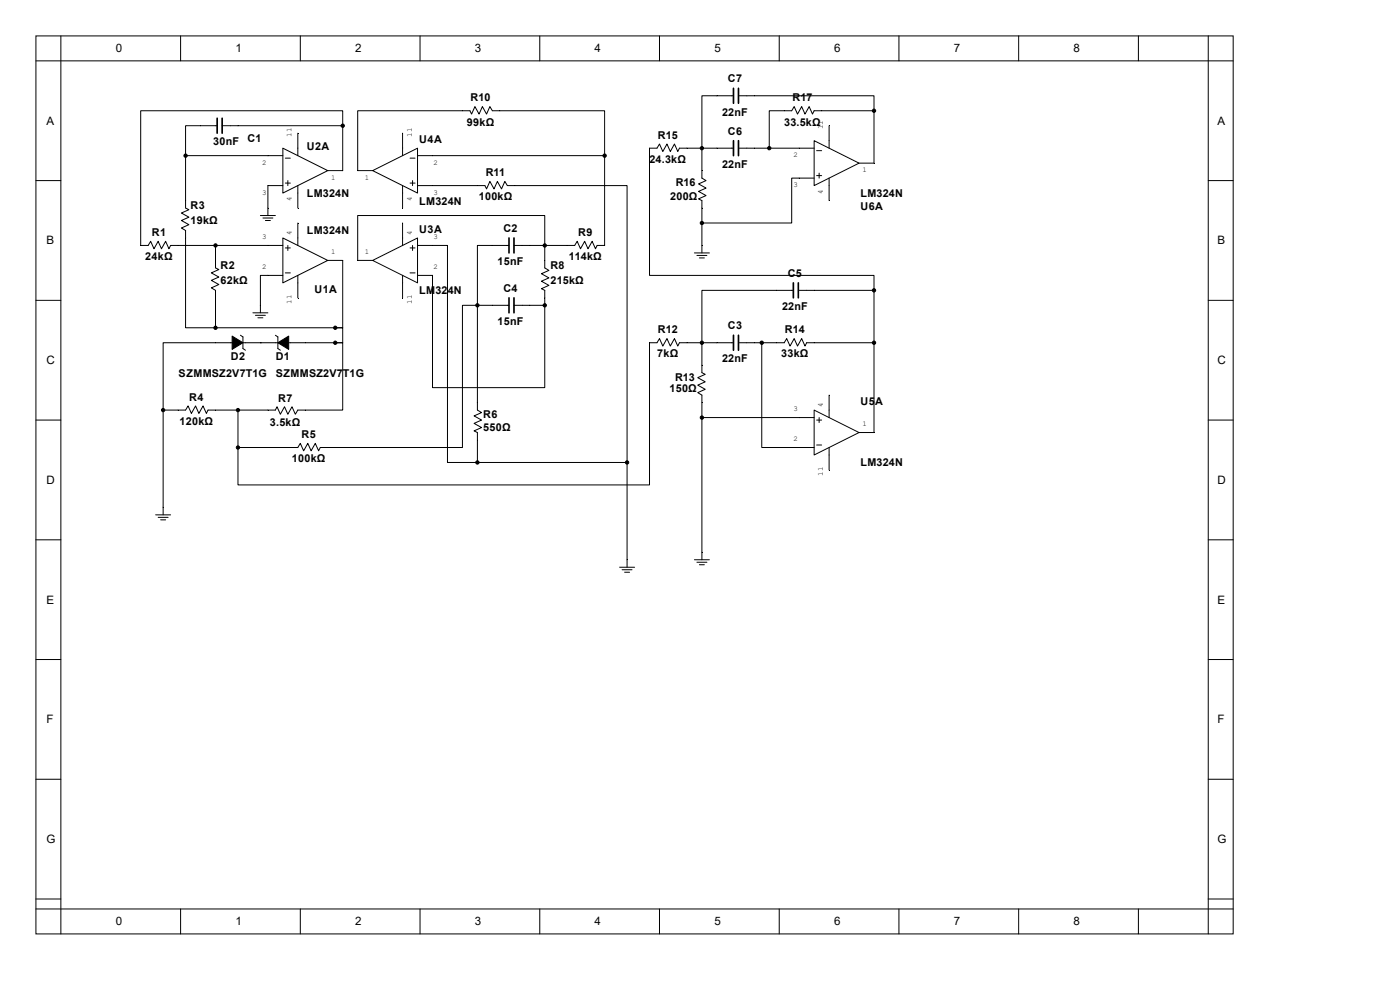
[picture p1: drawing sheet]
<svg xmlns="http://www.w3.org/2000/svg" width="297mm" height="210mm" viewBox="0 0 297 210" stroke-linecap="round" stroke-linejoin="round" font-family="sans-serif">
<g fill="none" stroke="#000" stroke-width=".21">
<path d="M7.6 7.6h254v190.5h-254zM7.6 12.9h254M12.9 7.6v190.5M38.3 7.6v5.3M63.7 7.6v5.3M89.1 7.6v5.3M114.5 7.6v5.3M139.9 7.6v5.3M165.3 7.6v5.3M190.7 7.6v5.3M216.1 7.6v5.3M241.5 7.6v5.3"/>
<path d="M256.3 7.6v190.5M7.6 38.3h5.3M39.4 33v11.1l.7 .4-1.6 .7 1.6 .9-1.6 .7 1.6 .9-1.6 .7 .9 .5v20.6h6.3M39.4 33h20.6M46.1 26.7h-6.7v6.3M47.1 26.7h25.6M60 31.4l9.5 4.8-9.5 4.8zM60 39.4h-3.2v6.3M60.5 33.5h1.1M60.5 38.8h1.1M61.1 38.3v1.1M63.2 28.3v4.7"/>
<path d="M63.2 39.4v4.7M72.7 26.7v-3.2h-42.9v28.6h1.6l.6-.9 .7 1.6 .8-1.6 .8 1.6 .8-1.6 .7 1.6 .4-.7h23.8M72.7 26.7v9.5h-3.2M79.1 36.2l9.5-4.8v9.6zM85.4 28.3v4.7M85.4 39.4v4.7M87 33.5h1.1M87 38.8h1.1M87.5 38.3v1.1M88.6 39.4h14.3l.3 .7 .7-1.6 .9 1.6 .7-1.6 .9 1.6 .7-1.6 .5 .9h25.4v58.7M88.6 33h39.7M128.3 33v19.1h-1.6l-.4 .7-.7-1.6-.9 1.6-.7-1.6-.8 1.6-.8-1.6-.5 .9h-12.9"/>
<path d="M128.3 33v-9.5h-23.8l-.6-.9-.7 1.6-.9-1.6-.7 1.6-.8-1.6-.8 1.6-.3-.7h-23.8v12.7h3.2M155.6 31.4h-11.5l-.3 .7-.7-1.5-.9 1.5-.7-1.5-.9 1.5-.7-1.5-.5 .8h-1.6v27h47.6v3.2M155.6 20.3h-6.7v17.5l.9 .5-1.6 .7 1.6 .9-1.6 .7 1.6 .9-1.6 .7 .7 .3v11.2M156.7 20.3h28.7v3.2M156.7 31.4h16M172.7 29.8l9.5 4.8-9.5 4.8zM172.7 37.8h-4.7v9.5h-19.1M173.2 32h1.1M173.2 37.3h1.1M173.8 36.7v1.1M175.9 26.7v4.7M175.9 37.8v4.7"/>
<path d="M185.4 23.5h-12.7l-.3 .7-.7-1.6-.9 1.6-.7-1.6-.9 1.6-.7-1.6-.5 .9h-4.8v7.9M185.4 23.5v11.1h-3.2M256.3 38.3h5.3M45.7 52.1v4.7l.7 .4-1.6 .7 1.6 .9-1.6 .7 1.6 .9-1.6 .7 .9 .5v7.9M55.2 45.7h3.2M55.8 46.2h2.1M56.3 46.8h1.1M60 50.5l9.5 4.7-9.5 4.8zM60 58.4h-4.8v8M60.5 57.9h1.1M60.5 52.6h1.1M61.1 52.1v1"/>
<path d="M63.2 47.3v4.8M63.2 58.4v4.8M69.5 55.2h3.2v14.3h-1.6M79.1 55.2l9.5-4.7v9.5zM79.1 55.2h-3.2v-9.5h39.7v11.1l.9 .6-1.6 .7 1.6 .8-1.6 .8 1.6 .8-1.6 .7 .7 .4v3.2M85.4 47.3v4.8M85.4 58.4v4.8M87 57.9h1.1M87 52.6h1.1M87.5 52.1v1M88.6 52.1h6.3v46h6.4M88.6 58.4h3.2v23.8h23.8v-17.4"/>
<path d="M108 52.1h-6.7v12.7M147.3 53.7h3.2M147.8 54.2h2.2M148.4 54.7h1M7.6 63.7h5.3M45.7 69.5h25.4M51 71.1l.5 .4v2.4l.6 .4M53.7 66.4h3.1M54.2 66.9h2.1M54.7 67.4h1.1M55.2 72.7h.1M58.4 71.1l.5 .4v2.4l.6 .4"/>
<path d="M71.1 72.7h1.6v14.3h-9.5l-.5 .9-.8-1.6-.8 1.6-.7-1.6-.9 1.6-.7-1.6-.4 .7h-14.3l-.3 .7-.7-1.6-.9 1.6-.7-1.6-.9 1.6-.7-1.6-.5 .9h-4.8M71.1 69.5h1.6v3.2h-1.6M71.1 72.7h-36.5v14.3M101.3 64.8h-3.2v30.1h-30.2l-.3 .7-.7-1.5-.9 1.5-.7-1.5-.9 1.5-.7-1.5-.5 .8h-12.7M101.3 64.8v22.2l.9 .5-1.6 .7 1.6 .9-1.6 .7 1.6 .9-1.6 .7 .7 .4v6.3M101.3 64.8h6.7M109 64.8h6.6M155.6 72.7h-11.5l-.3 .7-.7-1.6-.9 1.6-.7-1.6-.9 1.6-.7-1.6-.5 .9h-1.6v30.2h-87.3v-8M156.7 72.7h9.7l.5-.9 .7 1.6 .9-1.6 .7 1.6 .9-1.6 .7 1.6 .3-.7h14.3M161.6 72.7v22.2h11.1M168.3 61.6h-19.4v17.5l.7 .3-1.6 .7 1.6 .9-1.6 .7 1.6 .9-1.6 .7 .9 .5v34.9M169.4 61.6h16"/>
<path d="M185.4 61.6v30.2h-3.2M256.3 63.7h5.3M7.6 89.1h5.3M34.6 87v22.2M50.5 87v7.9M101.3 98.1h31.7M133 98.1v22.2M148.9 88.6h23.8M172.7 87l9.5 4.8-9.5 4.7zM173.2 89.1h1.1M173.2 94.4h1.1M173.8 88.6v1"/>
<path d="M175.9 83.8v4.8M175.9 94.9v4.8M256.3 89.1h5.3M7.6 114.5h5.3M33 109.2h3.2M33.5 109.7h2.2M34.1 110.3h1M147.3 118.7h3.2M147.8 119.3h2.2M148.4 119.8h1M256.3 114.5h5.3M7.6 139.9h5.3"/>
<path d="M131.4 120.3h3.2M132 120.9h2.1M132.5 121.4h1.1M256.3 139.9h5.3M7.6 165.3h5.3M256.3 165.3h5.3M7.6 190.7h5.3M7.6 192.8h254M38.3 192.8v5.3M63.7 192.8v5.3M89.1 192.8v5.3M114.5 192.8v5.3"/>
<path d="M139.9 192.8v5.3M165.3 192.8v5.3M190.7 192.8v5.3M216.1 192.8v5.3M241.5 192.8v5.3M256.3 190.7h5.3"/>
</g>
<g fill="none" stroke="#000" stroke-width=".35">
<path d="M155.6 18.7v3.2M156.7 18.7v3.2M46.1 25.1v3.2M47.1 25.1v3.2M155.6 29.8v3.2M156.7 29.8v3.2M108 50.5v3.2M109 50.5v3.2M108 63.2v3.2M109 63.2v3.2M155.6 71.1v3.2M156.7 71.1v3.2"/>
<path d="M168.3 60v3.2M169.4 60v3.2"/>
</g>
<g fill="#000" stroke="#000" stroke-width=".21">
<path d="M49.2 71.3l2.3 1.4-2.3 1.4zM58.9 72.7l2.3-1.4v2.8z"/>
<circle cx="39.4" cy="33" r=".35"/>
<circle cx="72.7" cy="26.7" r=".35"/>
<circle cx="128.3" cy="33" r=".35"/>
<circle cx="148.9" cy="31.4" r=".35"/>
<circle cx="163.2" cy="31.4" r=".35"/>
<circle cx="185.4" cy="23.5" r=".35"/>
<circle cx="45.7" cy="52.1" r=".35"/>
<circle cx="115.6" cy="52.1" r=".35"/>
<circle cx="148.9" cy="47.3" r=".35"/>
<circle cx="45.7" cy="69.5" r=".35"/>
<circle cx="71.1" cy="69.5" r=".35"/>
<circle cx="71.1" cy="72.7" r=".35"/>
<circle cx="101.3" cy="64.8" r=".35"/>
<circle cx="115.6" cy="64.8" r=".35"/>
<circle cx="148.9" cy="72.7" r=".35"/>
<circle cx="161.6" cy="72.7" r=".35"/>
<circle cx="185.4" cy="61.6" r=".35"/>
<circle cx="185.4" cy="72.7" r=".35"/>
<circle cx="34.6" cy="87" r=".35"/>
<circle cx="50.5" cy="94.9" r=".35"/>
<circle cx="50.5" cy="87" r=".35"/>
<circle cx="101.3" cy="98.1" r=".35"/>
<circle cx="133" cy="98.1" r=".35"/>
<circle cx="148.9" cy="88.6" r=".35"/>
</g>
<g font-size="2.5">
<text x="24.6" y="11.1">0</text>
<text x="50" y="11.1">1</text>
<text x="75.4" y="11.1">2</text>
<text x="100.8" y="11.1">3</text>
<text x="126.2" y="11.1">4</text>
<text x="151.6" y="11.1">5</text>
<text x="177" y="11.1">6</text>
<text x="202.4" y="11.1">7</text>
<text x="227.8" y="11.1">8</text>
<text x="9.9" y="26.5">A</text>
<text x="258.3" y="26.5">A</text>
<text x="9.9" y="51.9">B</text>
<text x="258.3" y="51.9">B</text>
<text x="9.9" y="77.3">C</text>
<text x="258.3" y="77.3">C</text>
<text x="9.9" y="102.7">D</text>
<text x="258.3" y="102.7">D</text>
<text x="9.9" y="128.1">E</text>
<text x="258.3" y="128.1">E</text>
<text x="9.9" y="153.5">F</text>
<text x="258.3" y="153.5">F</text>
<text x="9.9" y="178.9">G</text>
<text x="258.3" y="178.9">G</text>
<text x="24.6" y="196.3">0</text>
<text x="50" y="196.3">1</text>
<text x="75.4" y="196.3">2</text>
<text x="100.8" y="196.3">3</text>
<text x="126.2" y="196.3">4</text>
<text x="151.6" y="196.3">5</text>
<text x="177" y="196.3">6</text>
<text x="202.4" y="196.3">7</text>
<text x="227.8" y="196.3">8</text>
</g>
<g font-size="2.3">
<text x="154.4" y="17.4">C7</text>
<text x="99.8" y="21.5">R10</text>
<text x="168.1" y="21.5">R17</text>
<text x="99.1" y="26.6">99kΩ</text>
<text x="139.5" y="29.5">R15</text>
<text x="153.2" y="24.5">22nF</text>
<text x="154.4" y="28.6">C6</text>
<text x="166.4" y="26.6">33.5kΩ</text>
<text x="45.3" y="30.9">30nF</text>
<text x="52.5" y="30.1">C1</text>
<text x="65.1" y="31.9">U2A</text>
<text x="88.9" y="30.3">U4A</text>
<text x="137.8" y="34.5">24.3kΩ</text>
<text x="153.2" y="35.6">22nF</text>
<text x="65.1" y="41.8">LM324N</text>
<text x="103" y="37.4">R11</text>
<text x="143.4" y="39.5">R16</text>
<text x="182.5" y="41.8">LM324N</text>
<text x="40.4" y="44.3">R3</text>
<text x="40.4" y="47.5">19kΩ</text>
<text x="88.9" y="43.4">LM324N</text>
<text x="101.6" y="42.5">100kΩ</text>
<text x="142.2" y="42.3">200Ω</text>
<text x="182.5" y="44.6">U6A</text>
<text x="32.2" y="50.1">R1</text>
<text x="65.1" y="49.7">LM324N</text>
<text x="88.9" y="49.4">U3A</text>
<text x="106.8" y="49.2">C2</text>
<text x="122.7" y="50.1">R9</text>
<text x="30.8" y="55.2">24kΩ</text>
<text x="46.8" y="57">R2</text>
<text x="105.6" y="56.3">15nF</text>
<text x="116.8" y="57">R8</text>
<text x="120.7" y="55.2">114kΩ</text>
<text x="167.1" y="58.7">C5</text>
<text x="46.8" y="60.2">62kΩ</text>
<text x="66.7" y="62.1">U1A</text>
<text x="88.9" y="62.4">LM324N</text>
<text x="106.8" y="61.9">C4</text>
<text x="116.8" y="60.2">215kΩ</text>
<text x="165.9" y="65.8">22nF</text>
<text x="105.6" y="69">15nF</text>
<text x="139.5" y="70.7">R12</text>
<text x="154.4" y="69.8">C3</text>
<text x="166.5" y="70.7">R14</text>
<text x="49" y="76.4">D2</text>
<text x="58.5" y="76.4">D1</text>
<text x="139.4" y="75.8">7kΩ</text>
<text x="153.2" y="76.9">22nF</text>
<text x="165.7" y="75.8">33kΩ</text>
<text x="37.9" y="79.9">SZMMSZ2V7T1G</text>
<text x="58.5" y="79.9">SZMMSZ2V7T1G</text>
<text x="142" y="83.2">150Ω</text>
<text x="143.2" y="80.8">R13</text>
<text x="40.1" y="85">R4</text>
<text x="59" y="85.2">R7</text>
<text x="102.5" y="88.7">R6</text>
<text x="182.5" y="85.9">U5A</text>
<text x="38.1" y="90.1">120kΩ</text>
<text x="57.3" y="90.3">3.5kΩ</text>
<text x="64" y="93">R5</text>
<text x="102.5" y="91.5">550Ω</text>
<text x="61.9" y="98">100kΩ</text>
<text x="182.5" y="98.9">LM324N</text>
</g>
<g font-size="1.6">
<text x="61.8" y="29" transform="rotate(-90 61.8 29)">11</text>
<text x="87.4" y="29" transform="rotate(-90 87.4 29)">11</text>
<text x="174.6" y="27.4" transform="rotate(-90 174.6 27.4)">11</text>
<text x="55.6" y="35">2</text>
<text x="92" y="35">2</text>
<text x="168.3" y="33.4">2</text>
<text x="55.6" y="41.3">3</text>
<text x="70.2" y="38.1">1</text>
<text x="77.4" y="38.1">1</text>
<text x="92" y="41.3">3</text>
<text x="168.3" y="39.8">3</text>
<text x="174.6" y="41.1" transform="rotate(-90 174.6 41.1)">4</text>
<text x="183" y="36.6">1</text>
<text x="61.8" y="42.6" transform="rotate(-90 61.8 42.6)">4</text>
<text x="87.4" y="42.6" transform="rotate(-90 87.4 42.6)">4</text>
<text x="55.6" y="50.7">3</text>
<text x="61.8" y="49.8" transform="rotate(-90 61.8 49.8)">4</text>
<text x="70.2" y="53.9">1</text>
<text x="77.4" y="53.9">1</text>
<text x="87.4" y="49.8" transform="rotate(-90 87.4 49.8)">4</text>
<text x="92" y="50.7">3</text>
<text x="55.6" y="57.1">2</text>
<text x="92" y="57.1">2</text>
<text x="61.8" y="64.4" transform="rotate(-90 61.8 64.4)">11</text>
<text x="87.4" y="64.4" transform="rotate(-90 87.4 64.4)">11</text>
<text x="168.3" y="87.2">3</text>
<text x="174.6" y="86.3" transform="rotate(-90 174.6 86.3)">4</text>
<text x="168.3" y="93.6">2</text>
<text x="183" y="90.4">1</text>
<text x="174.6" y="100.9" transform="rotate(-90 174.6 100.9)">11</text>
</g>
</svg>
